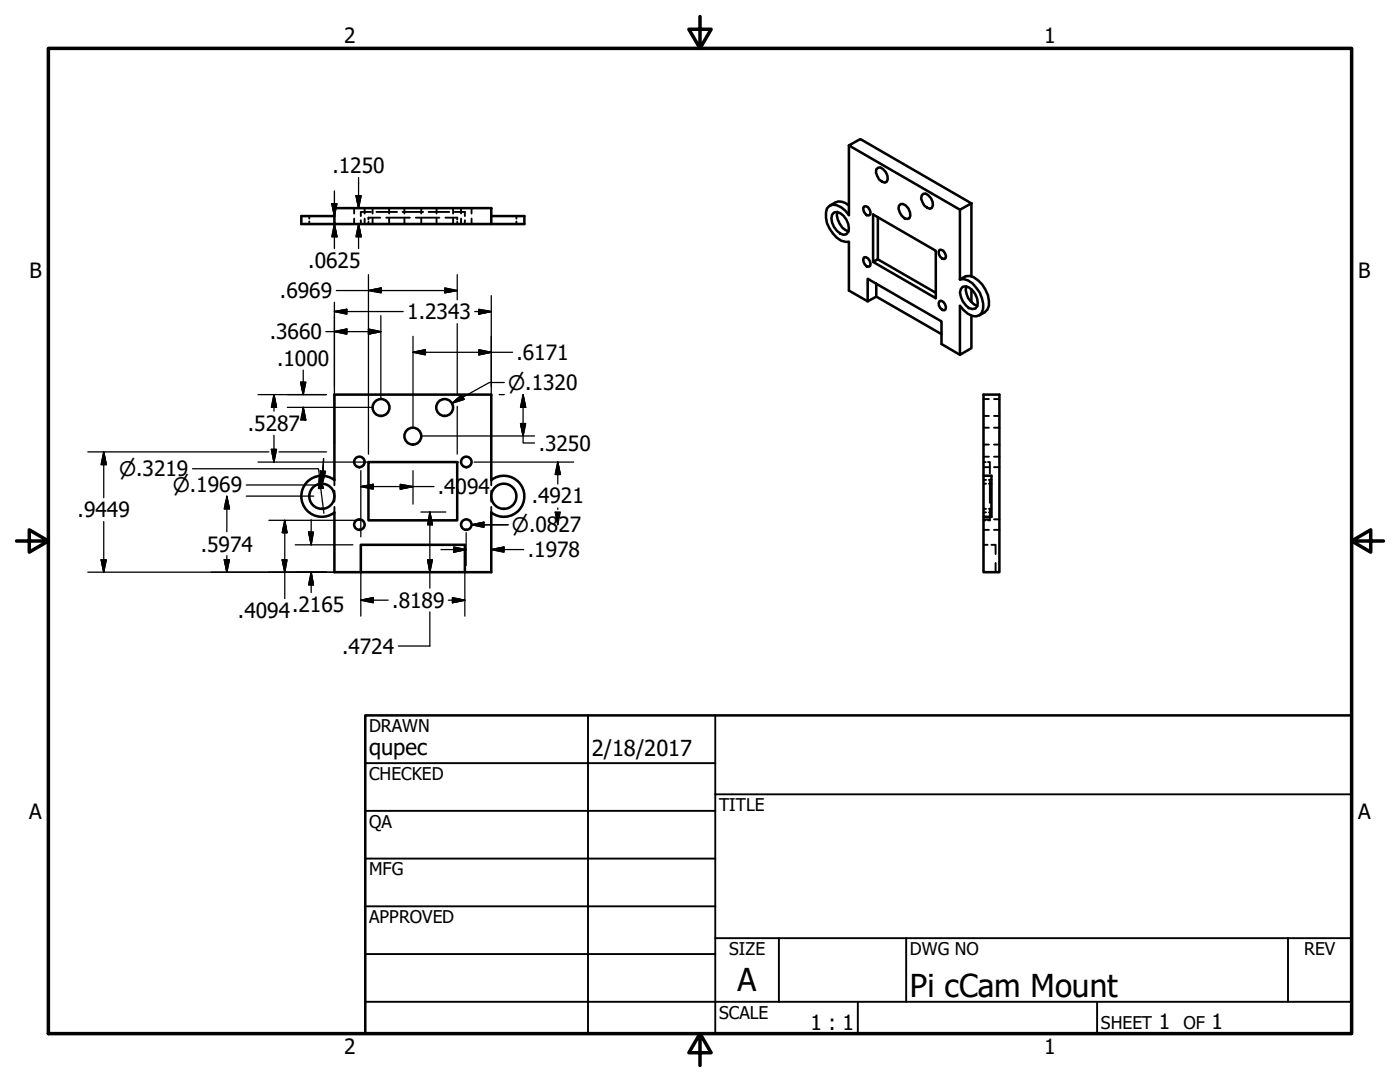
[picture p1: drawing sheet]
<svg xmlns="http://www.w3.org/2000/svg" width="279mm" height="216mm" viewBox="0 0 279 216" stroke-linecap="round" stroke-linejoin="round" font-family="sans-serif">
<!-- layer: Visible (ANSI) -->
<g fill="none" stroke="#000" stroke-width=".51">
<path d="M169.4 29l2.3-1.3 22.2 12.9-2.3 1.2zM169.4 29v13.9a4.2 4.2 0 0 0-3.2-2.1l-.7 .3-.5 .5a5.6 5.6 0 0 0 2.8 6.4l.9 .3h.7v9.7l3.8 2.1M174.9 33.8l.4-.3 .4-.1a2.3 2.3 0 0 1 1.3 2.9l-.4 .1a2.23 2.23 0 0 1-1.7-2.6zM184.3 38.7l.4-.1a2.3 2.3 0 0 1 1.3 2.9l-.4 .2a2.15 2.15 0 0 1-1.6-2.7zM66.7 41.5h31.3v3.2h-31.3zM66.7 43.1h-6.6v1.6h6.6M98 43.1h6.6v1.6h-6.6M165.6 41a2.6 2.6 0 0 1 3.8 0M166.4 42.4a2.18 2.18 0 0 1 2.5 1.4 2.28 2.28 0 0 1 0 2.9l-.6 .2a3.5 3.5 0 0 1-2.2-4zM167.1 42.3a3.6 3.6 0 0 0 2.3 3.9M172.4 51.4a1.2 1.2 0 0 1 1.3 1.6l-.3 .2a1.3 1.3 0 0 1-1-1.8zM172.4 41.2l.4-.1a1.46 1.46 0 0 1 .9 1.7l-.3 .2a1.27 1.27 0 0 1-1-1.8z"/>
<path d="M174.9 56.6v2.6l-1.7 .9v-4.5l14.7 8.5v4.5l3.7 2.2M174.9 59.2l13 7.5M175.2 43.3v8.5l-1 .5v-9.5l12.6 7.2v9.5l-12.6-7.2M175.2 51.8l11.6 6.6M179.4 41.1l.4-.4a2.05 2.05 0 0 1 1.7 2.9 1.45 1.45 0 0 1-1.9-1.2l-.3-.7zM187.5 49.8a1.15 1.15 0 0 1 1.3 1.3l-.1 .4-.2 .2a1.24 1.24 0 0 1-1-1.9zM191.6 55.8a2.46 2.46 0 0 1 3.6 .1 6.2 6.2 0 0 1 2.2 5.1l-.4 .8-.5 .5-1 .6M191.6 55.8a3.2 3.2 0 0 1 3.2 1.6 5.3 5.3 0 0 1 1.2 5 1.81 1.81 0 0 1-2.8 .2l-1.6-1.6v9.8l2.3-1.3v-6.5M191.6 41.8v14M192.2 57.2a2.22 2.22 0 0 1 2.4 1.5 2.28 2.28 0 0 1 0 2.9l-.5 .1a3.5 3.5 0 0 1-2.5-3.3l.2-.7zM192.8 57.2a3.4 3.4 0 0 0 2.3 3.8M193.9 40.6v14.5"/>
<path d="M193.9 57.7v2.6M187.5 60.1a1.19 1.19 0 0 1 1.2 1.6l-.2 .2a1.24 1.24 0 0 1-1-1.8zM66.7 95.8a4.1 4.1 0 0 0-5.5 .5 4.1 4.1 0 0 0 0 5.5 4.1 4.1 0 0 0 5.5 .5M66.7 95.8v-17.1h31.3v17.1M73.5 92.2h17.7v11.6h-17.7zM98 95.8a4.1 4.1 0 0 1 5.6 .5 4.1 4.1 0 0 1 0 5.5 4.1 4.1 0 0 1-5.6 .5M196.3 94.9h1.6v8.2h-1.6zM196.3 94.9v-16.2h3.2v35.5h-3.2v-11.1M66.7 102.2v12h5.3M72 108.7h20.8v5.5h-20.8zM98 102.2v12h-5.2"/>
<circle cx="64.2" cy="99" r="2.51"/>
<circle cx="71.7" cy="92.2" r="1.05"/>
<circle cx="76" cy="81.3" r="1.68"/>
<circle cx="82.4" cy="87" r="1.68"/>
<circle cx="88.7" cy="81.3" r="1.68"/>
<circle cx="93.1" cy="92.2" r="1.05"/>
<circle cx="100.6" cy="99" r="2.51"/>
<circle cx="71.7" cy="104.7" r="1.05"/>
<circle cx="93.1" cy="104.7" r="1.05"/>
</g>
<!-- layer: Hidden (ANSI) -->
<g fill="none" stroke="#000" stroke-width=".38">
<path d="M61.7 43.1v.5M61.7 44.2v.5M70.7 41.5v1.1M70.7 43.6v1.1M72 43.9v.8M72.8 41.5v1.1M72.8 43.6v1.1M73.5 44.3v.4M74 42.3h-2v.8M74.4 41.5v1.1M74.4 43.6v1.1M75.1 42.3h4.1"/>
<path d="M75.9 43.4h-2.4v.4M77.1 43.4h4.7M77.7 41.5v1.1M77.7 43.6v1.1M80.3 42.3h4.2M80.7 41.5v1.1M80.7 43.6v1.1M83 43.4h4.7M84.1 41.5v1.1M84.1 43.6v1.1M85.5 42.3h4.2M87.1 41.5v1.1"/>
<path d="M87.1 43.6v1.1M88.9 43.4h2.3v.4M90.4 41.5v1.1M90.4 43.6v1.1M90.7 42.3h2.1v.8M91.2 44.3v.4M92 41.5v1.1M92 43.6v1.1M92.8 43.9v.8M94.1 41.5v1.1M94.1 43.6v1.1M103.1 43.1v.5"/>
<path d="M103.1 44.2v.5M196.3 79.6h1.1M198.4 79.6h1.1M66.7 95.8v1M66.7 97.9v2.2M98 95.8v1M98 97.9v2.2M196.3 95.8h.5M196.3 96.5h.5M196.3 92.2h.4M196.3 93.2h1.1M196.3 91.1h1.1"/>
<path d="M196.3 83h1.1M196.3 88.7h1.1M196.3 85.3h1.1M197.2 92.2h.3v2.3M197.4 95.8h.5M197.4 96.5h.5M197.5 95.7v4.6M198.4 93.2h1.1M198.4 91.1h1.1M198.4 83h1.1M198.4 88.7h1.1M198.4 85.3h1.1"/>
<path d="M66.7 101.2v1M98 101.2v1M196.3 102.2h.5M196.3 101.5h.5M196.3 103.8h.4M196.3 108.7h.8M196.3 105.7h1.1M196.3 103.6h1.1M197.4 102.2h.5M197.4 101.5h.5M197.5 101.5v2.3h-.3M197.9 108.7h.8v1.9"/>
<path d="M198.4 105.7h1.1M198.4 103.6h1.1M198.7 112.3v1.9"/>
</g>
<!-- layer: Border (ANSI) -->
<path d="M9.7 9.7h260v196.5h-260zM139.7 3.3v6.4l-2.2-3.9h4.4l-2.2 3.9M3.3 107.9h6.4l-3.9-2.2v4.5l3.9-2.3M269.7 107.9l3.9 2.3v-4.5l-3.9 2.2h6.4M139.7 206.2l2.2 3.9h-4.4l2.2-3.9v6.4" fill="none" stroke="#000" stroke-width=".7"/>
<!-- layer: Title (ANSI) -->
<g fill="none" stroke="#000" stroke-width=".38">
<path d="M72.9 152.3h69.8M117.3 142.7v63.5M142.7 158.5h127M142.7 142.7v63.5M72.9 161.8h69.8M72.9 171.3h69.8M72.9 199.9h196.8M72.9 180.8h69.8M72.9 190.4h69.8M142.7 187.2h127M155.4 187.2v12.7M171.2 199.9v6.3"/>
<path d="M180.8 187.2v12.7M218.9 199.9v6.3M257 187.2v12.7"/>
</g>
<path d="M72.9 142.7h196.8v63.5h-196.8z" fill="none" stroke="#000" stroke-width=".51"/>
<!-- layer: Dimension (ANSI) -->
<g fill="none" stroke="#000" stroke-width=".25">
<path d="M66.7 38.1v5M71.1 39.1h1l-.5 2.4zM71.6 35.4v6.1M66.2 40.6h1l-.5 2.5zM66.7 44.7l.5 2.5h-1zM66.7 44.7v4.9M67.1 58h24.1M68.3 44.7h6.4M68.3 41.5h6.4M71.6 44.7l.5 2.5h-1zM71.6 44.7v4.9M73.5 58l2.6-.5v.9z"/>
<path d="M73.5 54.8v35.8M88.8 57.5l2.4 .5-2.4 .4zM91.2 54.8v5M98 59v29.6M51.5 78.7h13.7M54.7 78.7l.5 2.6h-1zM54.7 78.7v3.3M60 76.3h1l-.5 2.4zM60.5 73.9v4.8M65 66.2h11M66.7 62.2l2.5-.5v1zM66.7 66.2l2.5-.5v1z"/>
<path d="M66.7 60.3v28.3M66.7 62.2h13.8M73.5 65.7l2.5 .5-2.5 .5zM76 63v16.7M82.4 70.3l2.5-.5v1zM82.4 67.1v18.3M82.4 70.3h19.9M91.2 64.6v14.1M94.7 62.2h3.3M95.6 61.7l2.4 .5-2.4 .5zM95.6 69.8l2.4 .5-2.4 .5zM99.6 78.7h1"/>
<path d="M100.6 76.3h-2.9l-7.5 4.2M104.3 79.4l-.4 1.9h1l-.4-1.9M104.4 79.4v9h2.3M17.5 90.2h36.2M20.7 90.2l.5 2.5h-1zM20.7 90.2v9.1M38.4 93.5h25.2l1 8.9M45.1 99.8l-.3 1.7h1l-.4-1.7M45.3 99.8v6.3M49.1 99h13.5M51.5 92.2h39.9M54.2 89.7h1l-.5 2.5z"/>
<path d="M54.7 86.9v5.3M55.7 90.2h9.5M57.3 81.3h17.1M60.4 82l.1-.7v.7M60.5 81.3l.5 2.5h-.3M63.8 94.9l.7 2.5-.9 .1zM63.9 94h1.1l-.7 2.5zM64.5 94l-.2 2.8h-15.2M64.6 91.5l-.1 2.5 .1-2.5M72 97.1l2.5-.5v1zM72 93.9v13.2M72 97.1h14.6"/>
<path d="M79.9 96.6l2.5 .5-2.5 .5zM82.4 93.9v6.7M84 87h22.7M90.2 80.5l1.9-1.7 .5 .9zM91.2 81.1v9.5M94.6 92.2h19.9M103.9 84.5h1l-.5 2.5zM111.3 92.2l.5 2.5h-1zM111.3 92.2v4.4M17.5 114.2h52.9M20.2 111.7h1l-.5 2.5zM20.7 104.1v10.1"/>
<path d="M44.8 111.7h1l-.5 2.5zM45.3 110.9v3.3M53.7 103.8h18.2M56.3 111.7h1l-.5 2.5zM56.8 103.8l.5 2.5h-1zM56.8 103.8v15.6M58.9 108.7h11.5M61.6 106.2h.9l-.4 2.5zM62.1 114.2l.4 2.5h-.9zM62.1 103.7v5M62.1 114.2v4M72 119.8l2.5-.5v1z"/>
<path d="M72 119.8h5.5M72 110.3v12.6M84 102.2h5M85.3 111.7h1l-.5 2.5zM85.8 102.2l.5 2.5h-1zM85.8 102.2v15.1M88 109.7h5M89.5 119.8h3.3M90.3 119.3l2.5 .5-2.5 .5zM90.6 109.2l2.4 .5-2.4 .5zM92.8 110.6v12.3M93 106.3v6.5"/>
<path d="M94.1 104.7l2.5-.5v1zM94.1 104.7h7.3h-5.9h1.1M98 109.7l2.6-.5v1zM98 109.7h6.5M111.3 101.3v.4M85.8 122.1v6.8h-6.3"/>
</g>
<g fill="#000" stroke="#000" stroke-width=".25">
<path d="M71.1 39.1l.5 2.4zM71.1 39.1h1l-.5 2.4zM66.2 40.6l.5 2.5zM66.2 40.6h1l-.5 2.5zM66.7 44.7l.5 2.5zM66.7 44.7l.5 2.5h-1zM71.6 44.7l.5 2.5zM71.6 44.7l.5 2.5h-1zM73.5 58l2.6-.5zM73.5 58l2.6-.5v.9zM88.8 58.4l2.4-.4zM88.8 57.5l2.4 .5-2.4 .4z"/>
<path d="M60 76.3l.5 2.4zM60 76.3h1l-.5 2.4zM66.7 62.2l2.5-.5zM66.7 62.2l2.5-.5v1zM66.7 66.2l2.5-.5zM66.7 66.2l2.5-.5v1zM73.5 66.7l2.5-.5zM73.5 65.7l2.5 .5-2.5 .5zM82.4 70.3l2.5-.5zM82.4 70.3l2.5-.5v1zM90.2 80.5l1.9-1.7zM90.2 80.5l1.9-1.7 .5 .9z"/>
<path d="M95.6 62.7l2.4-.5zM95.6 61.7l2.4 .5-2.4 .5zM95.6 70.8l2.4-.5zM95.6 69.8l2.4 .5-2.4 .5zM20.7 90.2l.5 2.5zM20.7 90.2l.5 2.5h-1zM54.2 89.7l.5 2.5zM54.2 89.7h1l-.5 2.5zM54.7 78.7l.5 2.6zM54.7 78.7l.5 2.6h-1zM60.5 81.3l.5 2.5zM60.5 81.3l.5 2.5h-1z"/>
<path d="M63.9 94l.4 2.5zM63.9 94h1.1l-.7 2.5zM63.8 94.9l.7 2.5zM63.8 94.9l.7 2.5-.9 .1zM72 97.1l2.5-.5zM72 97.1l2.5-.5v1zM79.9 97.6l2.5-.5zM79.9 96.6l2.5 .5-2.5 .5zM103.9 84.5l.5 2.5zM103.9 84.5h1l-.5 2.5zM104.4 78.7l.5 2.6zM104.4 78.7l.5 2.6h-1z"/>
<path d="M111.3 92.2l.5 2.5zM111.3 92.2l.5 2.5h-1zM20.2 111.7l.5 2.5zM20.2 111.7h1l-.5 2.5zM44.8 111.7l.5 2.5zM44.8 111.7h1l-.5 2.5zM45.3 99l.5 2.5zM45.3 99l.5 2.5h-1zM56.3 111.7l.5 2.5zM56.3 111.7h1l-.5 2.5zM56.8 103.8l.5 2.5zM56.8 103.8l.5 2.5h-1z"/>
<path d="M61.6 106.2l.5 2.5zM61.6 106.2h.9l-.4 2.5zM62.1 114.2l.4 2.5zM62.1 114.2l.4 2.5h-.9zM72 119.8l2.5-.5zM72 119.8l2.5-.5v1zM85.3 111.7l.5 2.5zM85.3 111.7h1l-.5 2.5zM85.8 102.2l.5 2.5zM85.8 102.2l.5 2.5h-1zM90.6 110.2l2.4-.5zM90.6 109.2l2.4 .5-2.4 .5z"/>
<path d="M94.1 104.7l2.5-.5zM94.1 104.7l2.5-.5v1zM98 109.7l2.6-.5zM98 109.7l2.6-.5v1zM110.8 102.2l.5 2.5zM110.8 102.2h1l-.5 2.5zM90.3 120.3l2.5-.5zM90.3 119.3l2.5 .5-2.5 .5z"/>
</g>
<g font-size="6.3">
<text x="147.2" y="197.7">A</text>
<text x="181.6" y="199">Pi cCam Mount</text>
</g>
<g font-size="4.4">
<text x="73.7" y="150.6">qupec</text>
<text x="118.1" y="150.8">2/18/2017</text>
</g>
<g font-size="4.2">
<text x="68.7" y="8.6">2</text>
<text x="208.4" y="8.6">1</text>
<text x="66.4" y="34.6">.1250</text>
<text x="61.5" y="53.5">.0625</text>
<text x="5.9" y="55.5">B</text>
<text x="55.9" y="59.5">.6969</text>
<text x="271.1" y="55.5">B</text>
<text x="81.3" y="63.7">1.2343</text>
<text x="53.8" y="67.7">.3660</text>
<text x="103.1" y="71.8">.6171</text>
<text x="55.3" y="73">.1000</text>
<text x="49.5" y="86">.5287</text>
<text x="107.5" y="89.9">.3250</text>
<text x="87.4" y="98.6">.4094</text>
<text x="106.1" y="100.5">.4921</text>
<text x="15.5" y="103.2">.9449</text>
<text x="40.1" y="110">.5974</text>
<text x="105.3" y="111.2">.1978</text>
<text x="47.5" y="123.3">.4094</text>
<text x="58.3" y="122.1">.2165</text>
<text x="78.3" y="121.3">.8189</text>
<text x="68.3" y="130.5">.4724</text>
<text x="5.8" y="163.4">A</text>
<text x="271" y="163.4">A</text>
<text x="161.7" y="205.5">1 : 1</text>
<text x="231.3" y="205.4">1</text>
<text x="241.8" y="205.4">1</text>
<text x="68.7" y="210.3">2</text>
<text x="208.4" y="210.3">1</text>
</g>
<g font-size="4">
<text x="101.4" y="77.8">⌀.1320</text>
<text x="23.8" y="95.1">⌀.3219</text>
<text x="34.5" y="98.2">⌀.1969</text>
<text x="102.2" y="106.2">⌀.0827</text>
</g>
<g font-size="3.5">
<text x="73.7" y="146">DRAWN</text>
<text x="73.7" y="155.6">CHECKED</text>
<text x="143.5" y="161.8">TITLE</text>
<text x="73.7" y="165.2">QA</text>
<text x="73.7" y="174.7">MFG</text>
<text x="73.7" y="184.2">APPROVED</text>
<text x="145.5" y="190.6">SIZE</text>
<text x="181.6" y="190.6">DWG NO</text>
<text x="260.3" y="190.5">REV</text>
<text x="143.5" y="203.3">SCALE</text>
<text x="219.7" y="205.4">SHEET</text>
<text x="236.2" y="205.4">OF</text>
</g>
</svg>
